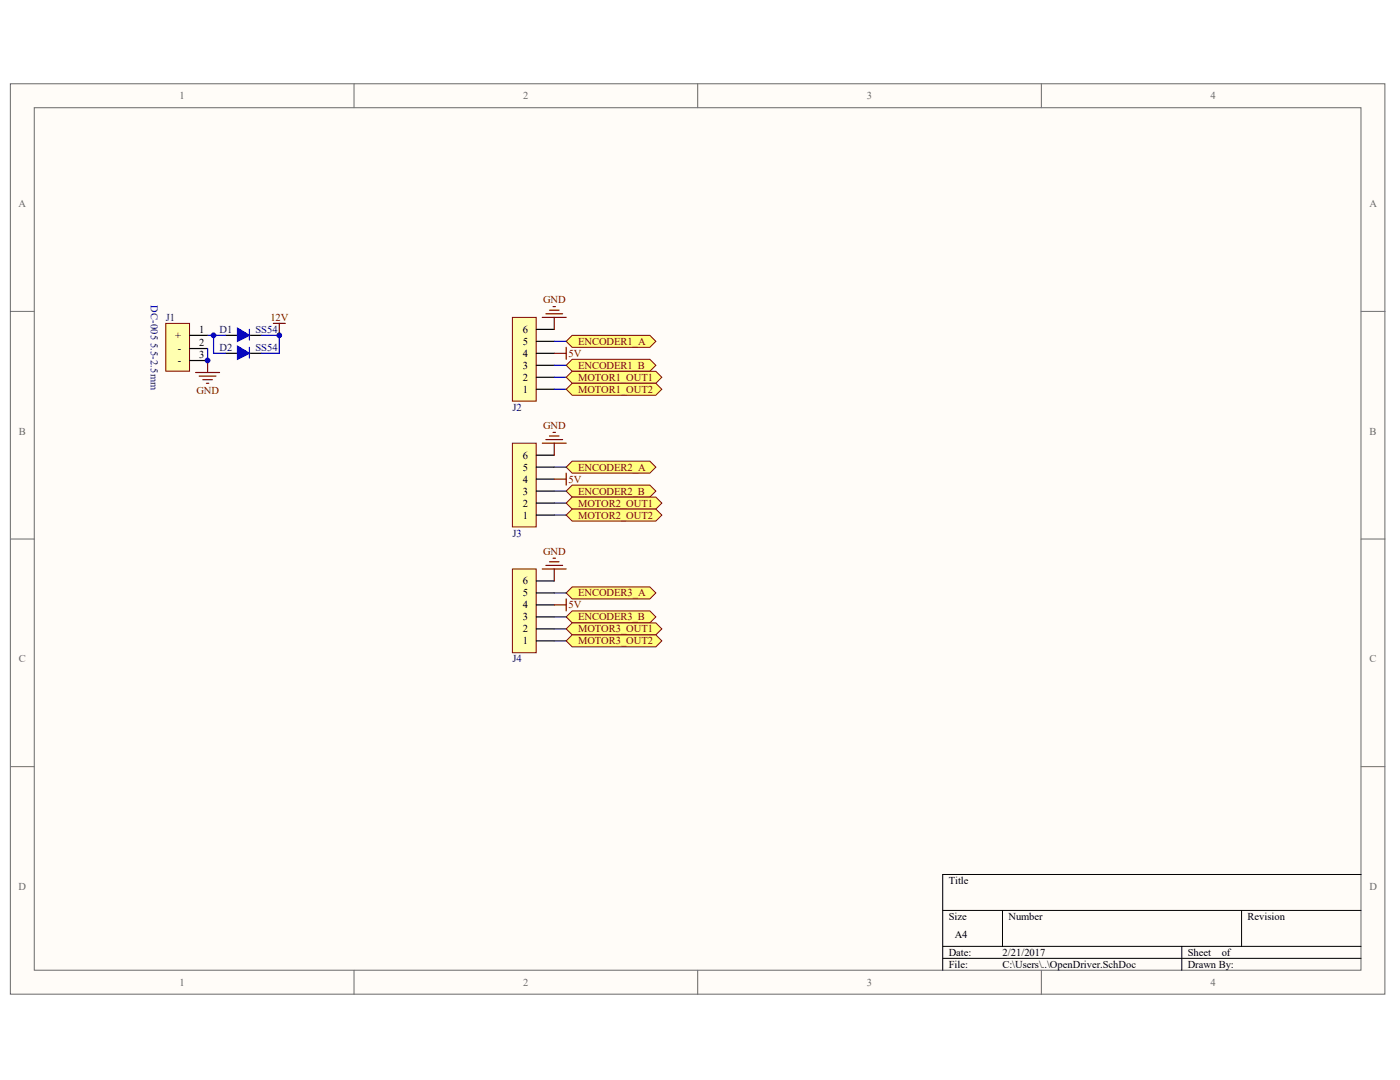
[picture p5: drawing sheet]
<svg xmlns="http://www.w3.org/2000/svg" width="279mm" height="215mm" viewBox="0 0 279 215" stroke-linecap="round" stroke-linejoin="round" font-family="sans-serif">
<g fill="#fffcf8" stroke="#696969" stroke-width=".2">
<path d="M2.1 16.7h273.9v181.4h-273.9z"/>
<path d="M6.8 21.5h264.5v171.8h-264.5z"/>
</g>
<path d="M70.6 16.7v4.8M139.1 16.7v4.8M207.6 16.7v4.8M2.1 62h4.7M271.3 62h4.8M2.1 107.4h4.7M271.3 107.4h4.8M2.1 152.8h4.7M271.3 152.8h4.8M70.6 193.3v4.8M139.1 193.3v4.8M207.6 193.3v4.8" fill="none" stroke="#696969" stroke-width=".2"/>
<path d="M271.3 174.2h-83.4v19.1M187.9 181.4h83.4M187.9 188.6h83.4M187.9 191h83.4M199.8 181.4v7.2M235.6 188.6v4.7M247.5 181.4v7.2" fill="none" stroke="#000" stroke-width=".2"/>
<path d="M102.1 63.2h4.8v16.7h-4.8z" fill="#ffffb0" stroke="#800000" stroke-width=".2"/>
<path d="M106.9 77.6h3.6M106.9 75.2h3.6M106.9 72.8h3.6M106.9 70.4h3.6M106.9 68h3.6M106.9 65.6h3.6" fill="none" stroke="#000" stroke-width=".24"/>
<path d="M108.1 63.2h4.8M108.8 62.5h3.3M109.5 61.8h1.9M110.2 61.1h.5M110.5 63.2v2.4" fill="none" stroke="#800000" stroke-width=".24"/>
<path d="M114 66.8h15.5l1.2 1.2-1.2 1.2h-15.5l-1.1-1.2z" fill-rule="evenodd" fill="#ffff80" stroke="#800000" stroke-width=".2"/>
<path d="M110.5 68h2.4" fill="none" stroke="#000080" stroke-width=".24"/>
<path d="M110.5 70.4h2.4M112.9 69.2v2.4" fill="none" stroke="#800000" stroke-width=".24"/>
<path d="M114 71.6h15.5l1.2 1.2-1.2 1.2h-15.5l-1.1-1.2z" fill-rule="evenodd" fill="#ffff80" stroke="#800000" stroke-width=".2"/>
<path d="M110.5 72.8h2.4M110.5 75.2h2.4M110.5 77.6h2.4" fill="none" stroke="#000080" stroke-width=".24"/>
<g fill="#ffff80" stroke="#800000" stroke-width=".2">
<path d="M114 74h16.7l1.2 1.2-1.2 1.2h-16.7l-1.1-1.2z" fill-rule="evenodd"/>
<path d="M114 76.4h16.7l1.2 1.2-1.2 1.2h-16.7l-1.1-1.2z" fill-rule="evenodd"/>
</g>
<path d="M102.1 88.3h4.8v16.7h-4.8z" fill="#ffffb0" stroke="#800000" stroke-width=".2"/>
<path d="M106.9 97.9h3.6M106.9 95.5h3.6M106.9 93.1h3.6M106.9 90.7h3.6M106.9 102.6h3.6M106.9 100.2h3.6" fill="none" stroke="#000" stroke-width=".24"/>
<path d="M108.1 88.3h4.8M108.8 87.6h3.3M109.5 86.9h1.9M110.2 86.2h.5M110.5 88.3v2.4" fill="none" stroke="#800000" stroke-width=".24"/>
<path d="M114 91.9h15.5l1.2 1.2-1.2 1.2h-15.5l-1.1-1.2z" fill-rule="evenodd" fill="#ffff80" stroke="#800000" stroke-width=".2"/>
<path d="M110.5 93.1h2.4" fill="none" stroke="#000080" stroke-width=".24"/>
<path d="M110.5 95.5h2.4M112.9 94.3v2.4" fill="none" stroke="#800000" stroke-width=".24"/>
<path d="M114 96.7h15.5l1.2 1.2-1.2 1.1h-15.5l-1.1-1.1z" fill-rule="evenodd" fill="#ffff80" stroke="#800000" stroke-width=".2"/>
<path d="M110.5 97.9h2.4M110.5 100.2h2.4M110.5 102.6h2.4" fill="none" stroke="#000080" stroke-width=".24"/>
<g fill="#ffff80" stroke="#800000" stroke-width=".2">
<path d="M114 99h16.7l1.2 1.2-1.2 1.2h-16.7l-1.1-1.2z" fill-rule="evenodd"/>
<path d="M114 101.4h16.7l1.2 1.2-1.2 1.2h-16.7l-1.1-1.2z" fill-rule="evenodd"/>
</g>
<path d="M102.1 113.4h4.8v16.7h-4.8z" fill="#ffffb0" stroke="#800000" stroke-width=".2"/>
<path d="M106.9 118.1h3.6M106.9 115.8h3.6M106.9 127.7h3.6M106.9 125.3h3.6M106.9 122.9h3.6M106.9 120.5h3.6" fill="none" stroke="#000" stroke-width=".24"/>
<path d="M108.1 113.4h4.8M108.8 112.7h3.3M109.5 111.9h1.9M110.2 111.2h.5M110.5 113.4v2.4" fill="none" stroke="#800000" stroke-width=".24"/>
<path d="M114 117h15.5l1.2 1.1-1.2 1.2h-15.5l-1.1-1.2z" fill-rule="evenodd" fill="#ffff80" stroke="#800000" stroke-width=".2"/>
<path d="M110.5 118.1h2.4" fill="none" stroke="#000080" stroke-width=".24"/>
<path d="M112.9 119.3v2.4M110.5 120.5h2.4" fill="none" stroke="#800000" stroke-width=".24"/>
<path d="M114 121.7h15.5l1.2 1.2-1.2 1.2h-15.5l-1.1-1.2z" fill-rule="evenodd" fill="#ffff80" stroke="#800000" stroke-width=".2"/>
<path d="M110.5 122.9h2.4M110.5 125.3h2.4M110.5 127.7h2.4" fill="none" stroke="#000080" stroke-width=".24"/>
<g fill="#ffff80" stroke="#800000" stroke-width=".2">
<path d="M114 124.1h16.7l1.2 1.2-1.2 1.2h-16.7l-1.1-1.2z" fill-rule="evenodd"/>
<path d="M114 126.5h16.7l1.2 1.2-1.2 1.2h-16.7l-1.1-1.2z" fill-rule="evenodd"/>
</g>
<path d="M33 64.4h4.8v9.6h-4.8z" fill="#ffffb0" stroke="#800000" stroke-width=".2"/>
<path d="M37.8 66.8h3.6M37.8 69.4h3.6M37.8 71.8h3.6M45 66.8h2.3M45 70.4h2.3M49.7 66.8h2.4M49.7 70.4h2.4" fill="none" stroke="#000" stroke-width=".24"/>
<path d="M41.4 69.4v2.4M41.4 66.8h3.6M42.6 66.8v3.6h2.4M52.1 66.8h3.6v3.6h-3.6" fill="none" stroke="#000080" stroke-width=".24"/>
<path d="M39 74.2h4.8M39.7 74.9h3.3M40.4 75.7h1.9M41.1 76.4h.5M41.4 71.8v2.4M54.5 64.4h2.4M55.7 64.4v2.4" fill="none" stroke="#800000" stroke-width=".24"/>
<g fill="#00f" stroke="#00f" stroke-width=".24">
<path d="M47.3 65.4l2.4 1.4-2.4 1.2z"/>
<path d="M47.3 69l2.4 1.4-2.4 1.2z"/>
</g>
<path d="M49.7 65.6v2.2M49.7 69.2v2.2" fill="none" stroke="#00f" stroke-width=".24"/>
<g fill="#000080" stroke="#000080" stroke-width=".2">
<circle cx="41.4" cy="71.8" r=".47"/>
<circle cx="42.6" cy="66.8" r=".47"/>
<circle cx="55.7" cy="66.8" r=".47"/>
</g>
<g font-size="2.1" fill="#696969">
<text x="35.8" y="19.8">1</text>
<text x="104.3" y="19.8">2</text>
<text x="172.8" y="19.8">3</text>
<text x="241.3" y="19.8">4</text>
<text x="3.7" y="41.2">A</text>
<text x="272.9" y="41.2">A</text>
<text x="3.8" y="86.6">B</text>
<text x="273" y="86.6">B</text>
<text x="3.8" y="132">C</text>
<text x="273" y="132">C</text>
<text x="3.7" y="177.3">D</text>
<text x="272.9" y="177.3">D</text>
<text x="35.8" y="196.4">1</text>
<text x="104.3" y="196.4">2</text>
<text x="172.8" y="196.4">3</text>
<text x="241.3" y="196.4">4</text>
</g>
<g font-size="2.1" fill="#000080">
<text x="30.1" y="60.9" transform="rotate(90 30.1 60.9)">DC-005</text>
<text x="33" y="63.9">J1</text>
<text x="30.1" y="68.3" transform="rotate(90 30.1 68.3)">5.5-2.5mm</text>
<text x="43.8" y="66.3">D1</text>
<text x="43.8" y="69.9">D2</text>
<text x="50.9" y="66.3">SS54</text>
<text x="50.9" y="69.9">SS54</text>
<text x="102.1" y="81.8">J2</text>
<text x="102.1" y="106.9">J3</text>
<text x="102.1" y="132">J4</text>
</g>
<g font-size="2.1" fill="#800000">
<text x="53.9" y="63.9">12V</text>
<text x="108.2" y="60.4">GND</text>
<text x="113.3" y="71.1">5V</text>
<text x="115.2" y="68.7">ENCODER1_A</text>
<text x="115.2" y="73.5">ENCODER1_B</text>
<text x="115.2" y="75.9">MOTOR1_OUT1</text>
<text x="39.1" y="78.5">GND</text>
<text x="115.2" y="78.3">MOTOR1_OUT2</text>
<text x="108.2" y="85.4">GND</text>
<text x="115.2" y="93.8">ENCODER2_A</text>
<text x="113.3" y="96.2">5V</text>
<text x="115.2" y="98.6">ENCODER2_B</text>
<text x="115.2" y="100.9">MOTOR2_OUT1</text>
<text x="115.2" y="103.3">MOTOR2_OUT2</text>
<text x="108.2" y="110.5">GND</text>
<text x="115.2" y="118.8">ENCODER3_A</text>
<text x="113.3" y="121.2">5V</text>
<text x="115.2" y="123.6">ENCODER3_B</text>
<text x="115.2" y="126">MOTOR3_OUT1</text>
<text x="115.2" y="128.4">MOTOR3_OUT2</text>
</g>
<g font-size="2.1">
<text x="34.9" y="67.5">+</text>
<text x="35.4" y="70.1">-</text>
<text x="39.7" y="66.3">1</text>
<text x="39.7" y="69">2</text>
<text x="39.7" y="71.3">3</text>
<text x="104.2" y="71.1">4</text>
<text x="104.2" y="68.7">5</text>
<text x="104.2" y="66.3">6</text>
<text x="35.4" y="72.5">-</text>
<text x="104.2" y="75.9">2</text>
<text x="104.2" y="73.5">3</text>
<text x="104.2" y="78.3">1</text>
<text x="104.2" y="93.8">5</text>
<text x="104.2" y="91.4">6</text>
<text x="104.2" y="100.9">2</text>
<text x="104.2" y="98.6">3</text>
<text x="104.2" y="96.2">4</text>
<text x="104.2" y="103.3">1</text>
<text x="104.2" y="118.8">5</text>
<text x="104.2" y="116.5">6</text>
<text x="104.2" y="123.6">3</text>
<text x="104.2" y="121.2">4</text>
<text x="104.2" y="128.4">1</text>
<text x="104.2" y="126">2</text>
<text x="189.1" y="176.1">Title</text>
<text x="189.1" y="183.3">Size</text>
<text x="201" y="183.3">Number</text>
<text x="248.7" y="183.3">Revision</text>
<text x="189.1" y="190.4">Date:</text>
<text x="190.3" y="186.9">A4</text>
<text x="199.8" y="190.4">2/21/2017</text>
<text x="236.7" y="190.4">Sheet</text>
<text x="243.5" y="190.4">of</text>
<text x="189.1" y="192.8">File:</text>
<text x="199.8" y="192.8">C:\Users\..\OpenDriver.SchDoc</text>
<text x="236.7" y="192.8">Drawn By:</text>
</g>
</svg>
